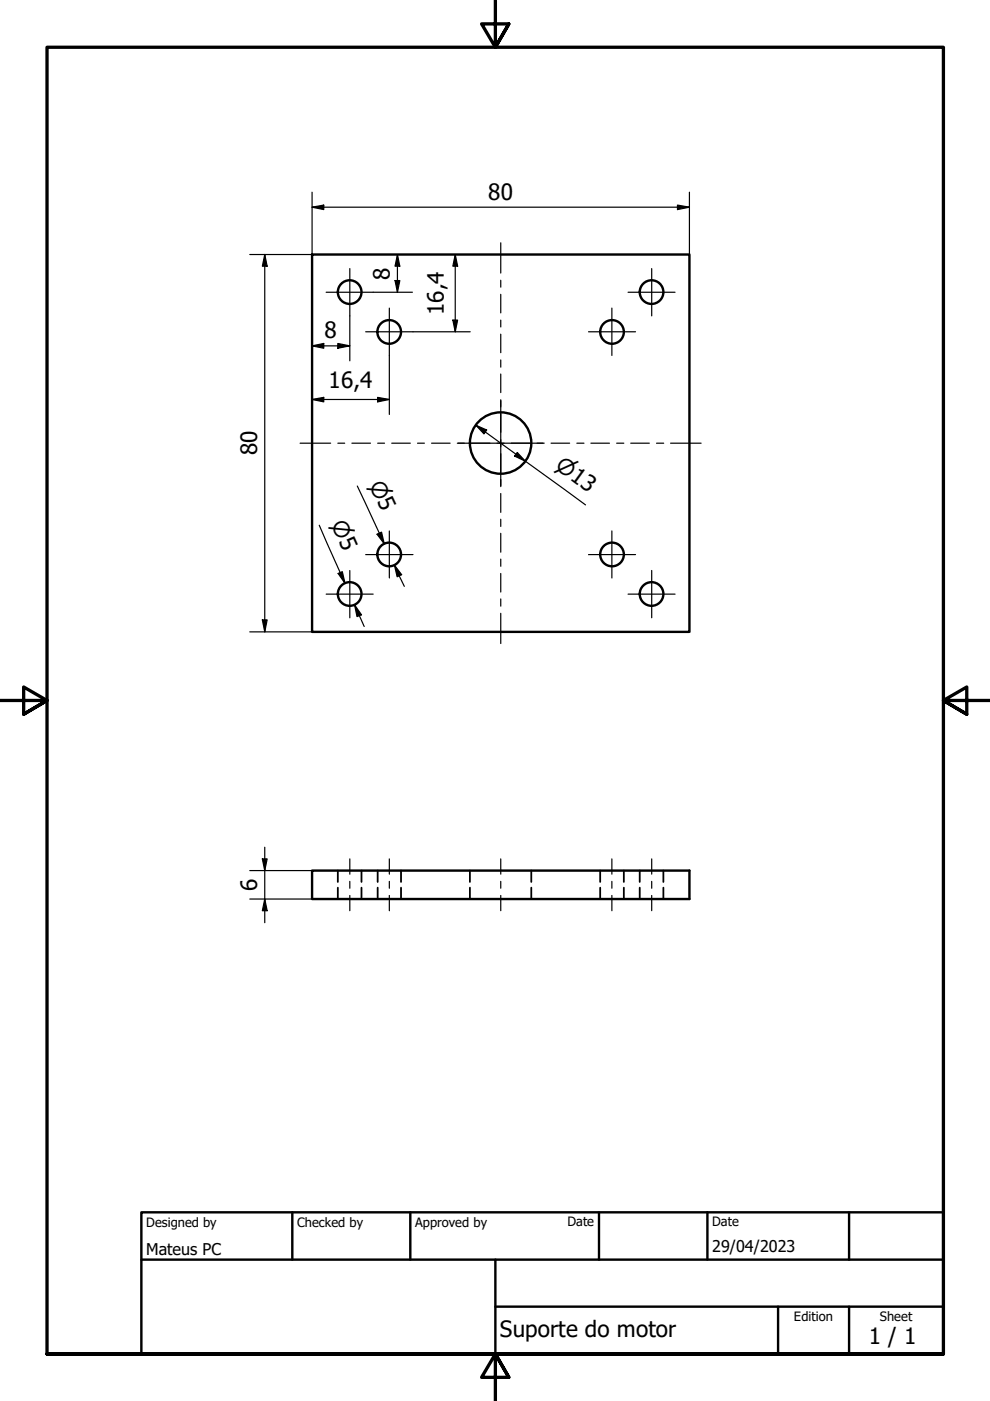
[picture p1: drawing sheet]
<svg xmlns="http://www.w3.org/2000/svg" width="210mm" height="297mm" viewBox="0 0 210 297" stroke-linecap="round" stroke-linejoin="round" font-family="sans-serif">
<!-- layer: Visible (ISO) -->
<g fill="none" stroke="#000" stroke-width=".51">
<path d="M66.2 54h80v80h-80zM66.2 184.6h80v6h-80z"/>
<circle cx="74.1" cy="61.9" r="2.51"/>
<circle cx="82.5" cy="70.4" r="2.51"/>
<circle cx="129.8" cy="70.4" r="2.51"/>
<circle cx="138.1" cy="61.9" r="2.51"/>
<circle cx="106.1" cy="93.9" r="6.5"/>
<circle cx="82.5" cy="117.6" r="2.51"/>
<circle cx="129.8" cy="117.6" r="2.51"/>
<circle cx="74.1" cy="125.9" r="2.51"/>
<circle cx="138.1" cy="125.9" r="2.51"/>
</g>
<!-- layer: Hidden (ISO) -->
<g fill="none" stroke="#000" stroke-width=".38">
<path d="M71.6 184.6v2.4M71.6 188.2v2.4M76.6 184.6v2.4M76.6 188.2v2.4M80.1 184.6v2.4M80.1 188.2v2.4M85 184.6v2.4M85 188.2v2.4M99.6 184.6v2.4M99.6 188.2v2.4M112.6 184.6v2.4M112.6 188.2v2.4"/>
<path d="M127.3 184.6v2.4M127.3 188.2v2.4M132.3 184.6v2.4M132.3 188.2v2.4M135.6 184.6v2.4M135.6 188.2v2.4M140.7 184.6v2.4M140.7 188.2v2.4"/>
</g>
<!-- layer: Border (ISO) -->
<path d="M105 0v10l-2.9-4.9h5.8l-2.9 4.9 2.9-4.9M0 148.5h10l-5-2.8v5.7l5-2.9-5 2.9M210 148.5h-10l5-2.8v5.7l-5-2.9 5 2.9M10 287.1v-277.1h190v277.1h-190h190M107.9 292l-2.9-4.9 2.9 4.9h-5.8l2.9-4.9v9.9" fill="none" stroke="#000" stroke-width=".7"/>
<!-- layer: Title (ISO) -->
<path d="M30 257h170v30.1h-170zM62 257v10.1M87 257v10.1M127 257v10.1M150 257v10.1M180 257v10.1M30 267.1h170M105 277h95M105 267.1v20M165 277v10.1M180 277v10.1" fill="none" stroke="#000" stroke-width=".51"/>
<!-- layer: Centerline (ISO) -->
<g fill="none" stroke="#000" stroke-width=".25">
<path d="M106.2 51.5v6.4M106.2 59.4v1.5M106.2 62.4v3.9M106.2 67.9v1.4M106.2 70.9v3.9M106.2 76.3v1.5M106.2 79.3v3.9M63.6 94h6.5M71.6 94h1.5M74.6 94h3.9M80.1 94h1.4M83.1 94h3.9"/>
<path d="M88.5 94h1.5M91.5 94h3.9M97 94h1.4M99.9 94h4M105.4 94h1.5M106.2 84.8v1.5M106.2 87.7v4M106.2 93.2v1.5M106.2 96.2v4M108.4 94h3.9M113.9 94h1.5M116.8 94h4"/>
<path d="M122.3 94h1.5M125.3 94h3.9M130.7 94h1.6M133.7 94h4M139.2 94h1.5M142.2 94h6.5M106.2 101.6v1.6M106.2 104.6v4M106.2 110.1v1.5M106.2 113.1v4M106.2 118.5v1.6M106.2 121.6v3.9"/>
<path d="M106.2 127v1.5M106.2 130v6.4M74.2 182.1v3.2M74.2 186.9v1.4M74.2 189.9v3.2M82.5 182.1v3.2M82.5 186.9v1.4M82.5 189.9v3.2M106.2 182.1v3.2M106.2 186.9v1.4M106.2 189.9v3.2M129.7 182.1v3.2"/>
<path d="M129.7 186.9v1.4M129.7 189.9v3.2M138.2 182.1v3.2M138.2 186.9v1.4M138.2 189.9v3.2"/>
</g>
<!-- layer: Center Mark (ISO) -->
<g fill="none" stroke="#000" stroke-width=".25">
<path d="M74.2 56.9v10.1M138.2 56.9v10.1M69.2 62h9.9M77.5 70.3h10.1M82.5 65.3v10.1M124.8 70.3h9.9M129.7 65.3v10.1M133.2 62h9.9M97.2 94h17.9M106.2 84.9v18.1M77.5 117.6h10.1M82.5 112.6v9.9"/>
<path d="M124.8 117.6h9.9M129.7 112.6v9.9M69.2 126h9.9M74.2 121v10M133.2 126h9.9M138.2 121v10"/>
</g>
<!-- layer: Dimension (ISO) -->
<g fill="none" stroke="#000" stroke-width=".25">
<path d="M56.1 54l.5 2.4h-1zM56.1 54v80M66.2 43.9l2.4-.4v.9zM66.2 43.9h80M66.2 40.8v13.2h-13.2M83.8 59.5h1l-.5 2.5zM84.3 54l.5 2.4h-1zM84.3 54v8M96.5 54l.5 2.4h-1zM96.5 54v16.3M143.6 43.5l2.6 .4-2.6 .5zM146.2 40.8v13.2"/>
<path d="M66.2 73.3l2.4-.5v1zM66.2 73.3h8M71.6 72.8l2.6 .5-2.6 .5zM74.2 67v9.5M79.1 62h8.3M82.5 75.4v12.5M87.6 70.3h12.1M96 67.9h1l-.5 2.4zM66.2 84.7l2.4-.4v.9zM66.2 84.7h16.3M80.1 84.3l2.4 .4-2.4 .5zM100.9 90.2l2.3 1-.6 .8z"/>
<path d="M100.9 90.2l23.2 16.8M109.7 95.9l1.7 1.9-2.3-1.1zM67.7 111.4l5.5 12.3-1.1-2.3M75.8 103l5.7 12.3-1-2.3M79.9 113.3l1-.5 .6 2.5zM83.6 119.8l1.6 2-1 .5zM83.6 119.8l2.1 4.5M53 134h13.2M55.6 131.4h1l-.5 2.6zM71.7 121.6l.9-.4 .6 2.5zM75.2 128.3l1.4 2.1-.9 .3zM75.2 128.3l2 4.5"/>
<path d="M56.1 179.6v16M53 184.6h13.2M53 190.6h13.2M55.6 182.1h1l-.5 2.5zM56.1 190.6l.5 2.5h-1z"/>
</g>
<g fill="#000">
<path d="M56.1 54l.5 2.4h-1z" fill-rule="evenodd"/>
<path d="M66.2 43.9l2.4-.4v.9z" fill-rule="evenodd"/>
<path d="M83.8 59.5h1l-.5 2.5z" fill-rule="evenodd"/>
<path d="M84.3 54l.5 2.4h-1z" fill-rule="evenodd"/>
<path d="M96.5 54l.5 2.4h-1z" fill-rule="evenodd"/>
<path d="M143.6 43.5l2.6 .4-2.6 .5z" fill-rule="evenodd"/>
<path d="M66.2 73.3l2.4-.5v1z" fill-rule="evenodd"/>
<path d="M71.6 72.8l2.6 .5-2.6 .5z" fill-rule="evenodd"/>
<path d="M96 67.9h1l-.5 2.4z" fill-rule="evenodd"/>
<path d="M66.2 84.7l2.4-.4v.9z" fill-rule="evenodd"/>
<path d="M80.1 84.3l2.4 .4-2.4 .5z" fill-rule="evenodd"/>
<path d="M100.9 90.2l2.3 1-.6 .8z" fill-rule="evenodd"/>
<path d="M109.7 95.9l1.7 1.9-2.3-1.1z" fill-rule="evenodd"/>
<path d="M79.9 113.3l1-.5 .6 2.5z" fill-rule="evenodd"/>
<path d="M55.6 131.4h1l-.5 2.6z" fill-rule="evenodd"/>
<path d="M71.7 121.6l.9-.4 .6 2.5z" fill-rule="evenodd"/>
<path d="M75.2 128.3l1.4 2.1-.9 .3z" fill-rule="evenodd"/>
<path d="M83.6 119.8l1.6 2-1 .5z" fill-rule="evenodd"/>
<path d="M55.6 182.1h1l-.5 2.5z" fill-rule="evenodd"/>
<path d="M56.1 190.6l.5 2.5h-1z" fill-rule="evenodd"/>
</g>
<g font-size="4.8">
<text x="103.5" y="42.3">80</text>
<text x="82.7" y="59.3" transform="rotate(-90 82.7 59.3)">8</text>
<text x="68.8" y="71.7">8</text>
<text x="94.1" y="66.9" transform="rotate(-90 94.1 66.9)">16,4</text>
<text x="69.7" y="82.3">16,4</text>
<text x="54.5" y="96.6" transform="rotate(-90 54.5 96.6)">80</text>
<text x="54.5" y="188.9" transform="rotate(-90 54.5 188.9)">6</text>
<text x="106" y="283.4">Suporte do motor</text>
<text x="184.2" y="285">1 / 1</text>
</g>
<g font-size="4.6">
<text x="117.5" y="99.2" transform="rotate(36 117.5 99.2)">⌀13</text>
<text x="78.2" y="102.7" transform="rotate(65 78.2 102.7)">⌀5</text>
<text x="70.2" y="111" transform="rotate(66 70.2 111)">⌀5</text>
</g>
<g font-size="3.4">
<text x="31" y="266">Mateus PC</text>
<text x="151" y="265.5">29/04/2023</text>
</g>
<g font-size="2.7">
<text x="31" y="260.1">Designed by</text>
<text x="63" y="260.1">Checked by</text>
<text x="88" y="260.1">Approved by</text>
<text x="120.3" y="260">Date</text>
<text x="151" y="260">Date</text>
<text x="168.3" y="280.1">Edition</text>
<text x="186.6" y="280.1">Sheet</text>
</g>
</svg>
